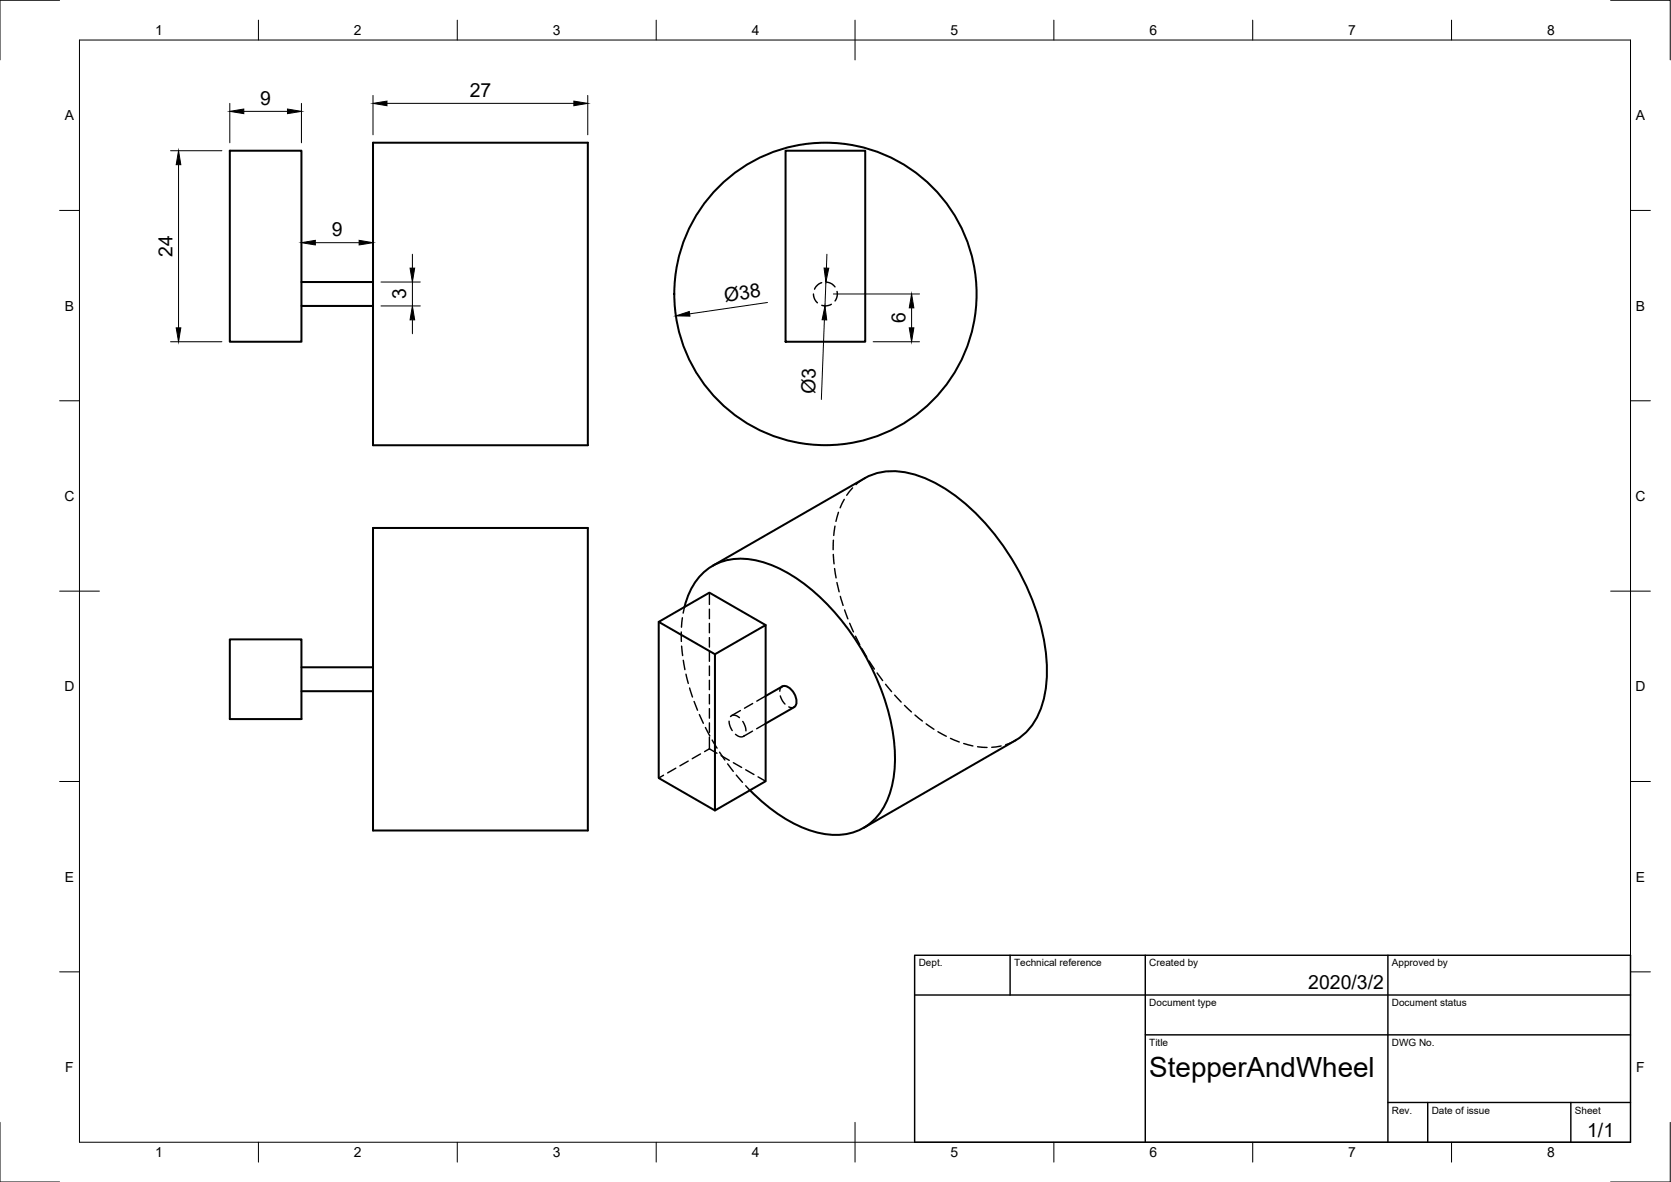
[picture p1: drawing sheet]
<svg xmlns="http://www.w3.org/2000/svg" width="420mm" height="297mm" viewBox="0 0 420 297" stroke-linecap="round" stroke-linejoin="round" font-family="sans-serif">
<!-- layer: S -->
<g fill="none" stroke="#000" stroke-width=".51">
<path d="M57.8 37.9h18v48h-18zM93.8 35.9h54v76h-54zM197.5 37.9h20.1v48h-20.1zM75.8 70.9h18M75.8 76.9h18M93.8 132.7h54v76h-54zM165.6 156.3v39.2l14.2 8.2M172.1 152.5a14.7 14.7 0 0 1 11.1-11.8 23.3 23.3 0 0 1 16.8 4.5 60.7 60.7 0 0 1 23.4 33.8 36.1 36.1 0 0 1 .1 21.2 13.9 13.9 0 0 1-16.5 9.3 35.4 35.4 0 0 1-18.4-10.9M179.2 142.2l38.2-22a16.2 16.2 0 0 1 13.4-.7 43.9 43.9 0 0 1 20 15.7 58.1 58.1 0 0 1 12.4 33.5 22.5 22.5 0 0 1-4.1 14.2l-2.4 2.2-1.4 .9-38.2 22.1M192.5 157.1l-14.1-8.2-12.8 7.4 14.2 8.1M57.8 160.7h18v20h-18zM75.8 167.7h18"/>
<path d="M75.8 173.7h18M179.8 164.4l12.7-7.3v39.2l-12.7 7.4zM192.5 174.9l4.2-2.4a2.98 2.98 0 0 1 3.3 2.4 2.29 2.29 0 0 1-.3 2.8l-7.2 4.1"/>
<circle cx="207.6" cy="73.9" r="38"/>
</g>
<g fill="none" stroke="#000" stroke-width=".36">
<path d="M204.5 73.9l.4 1.4 .6 .8M206.6 71l-1.1 .7-.7 1M207.8 70.9l1.4 .5 .8 .7M209 76.5l-1.2 .4-1.2-.2M210.5 73.2v1.2l-.5 1.2M209.5 139.3l.2 2.4M209.5 135.7v2.4M210 132.2l-.4 2.4M210.8 128.7l-.6 2.3M212.3 125.5l-1.1 2.1M214.4 122.6l-1.5 1.9M217.4 120.2l-2.2 1.6"/>
<path d="M171.3 158.8v2.4M171.6 155.2l-.3 2.4M172.1 152.6l-.3 1.5M178.4 148.9v3M178.4 153.1v2.4M178.4 156.7v2.3M209.8 142.9l.4 2.3M210.4 146.4l.6 2.3M211.3 149.9l.7 2.3M212.4 153.3l.8 2.2M213.6 156.6l1 2.2M215.1 159.9l1.1 2.1"/>
<path d="M171.4 162.4l.2 2.3M171.8 165.9l.4 2.4M172.5 169.4l.6 2.4M173.4 172.9l.7 2.3M174.5 176.3l.9 2.2M175.9 179.6l.9 2.2M178.4 160.2v2.4M178.4 163.8v2.4M178.4 167.4v2.4M178.4 170.9v2.4M178.4 174.5v2.4M178.4 178.1v2.4"/>
<path d="M186.2 178.6l-2.3 1.2M189.3 176.8l-2.1 1.2M192.5 174.9l-2.2 1.3M196.2 174.9l.6 1.3 .6 .7M196.7 172.5l-.4 .4-.2 .8M198.3 177.6l.8 .2 .6-.1M216.7 163.1l1.2 2M218.5 166.1l1.4 2M220.5 169.1l1.4 1.9M222.7 172l1.5 1.8M225 174.7l1.6 1.7M227.4 177.3l1.8 1.6"/>
<path d="M230.1 179.7l1.8 1.5M166.8 194.8l-1.2 .7M169.9 193l-2 1.2M173 191.3l-2 1.2M176.1 189.5l-2 1.2M177.4 182.8l1.1 2.1M178.4 181.7v2.4M178.4 185.2v3M178.4 188.2l1.9 1.1M178.4 188.2l-1.2 .7M179.1 186l1.2 2M180.9 189l1.4 2"/>
<path d="M181.3 189.9l2.1 1.2M182.9 192l1.5 1.9M183.3 181.2l.3 1.3 .5 1.1M183.7 180.1a1.54 1.54 0 0 1 2.2 .2M184.4 191.7l2.1 1.2M184.9 184.5a1.53 1.53 0 0 0 2.3 .3M185.1 194.8l1.6 1.8M186.8 181.3l.5 1.1 .3 1.3M187.5 197.5l1.1 1.1M187.5 193.4l2.1 1.2M189.2 183.7l-2.3 1.3M190.6 195.2l1.9 1.1"/>
<path d="M192.5 181.8l-2.3 1.3M232.9 181.9l1.9 1.4M235.8 183.9l2.1 1.1M239 185.6l2.2 .9M242.3 186.8l2.3 .7M245.8 187.6l2.4 .2M251.7 187.5l-2.3 .3M255.3 186.1l-2.4 1"/>
</g>
<!-- layer: Border -->
<g fill="none" stroke="#000" stroke-width=".25">
<path d="M15 .1h-15v15M20 10.1h390v276.9h-390zM65 5.1v5M115 5.1v5M165 5.1v5M215 5.1v10M265 5.1v5M315 5.1v5M365 5.1v5M405 .1h15v15M15 52.9h5M410 52.9h5"/>
<path d="M15 100.7h5M410 100.7h5M15 148.6h10M405 148.6h10M15 196.4h5M410 196.4h5M15 244.2h5M410 244.2h5M0 282.1v14.9h15M65 287v5M115 287v5M165 287v5"/>
<path d="M215 282.1v9.9M265 287v5M315 287v5M365 287v5M420 282.1v14.9h-15"/>
</g>
<!-- layer: TitleBlock -->
<path d="M230 240.1h180v46.9h-180zM230 250h180M254 240.1v9.9M288 240.1v46.9M349 240.1v46.9M288 260.1h122M349 277.1h61M359 277.1v9.9M395 277.1v9.9" fill="none" stroke="#000" stroke-width=".36"/>
<!-- layer: Dimensions -->
<g fill="none" stroke="#000" stroke-width=".25">
<path d="M42.9 37.9h12.9M57.8 26v9.9M61.3 28h11M75.8 26v9.9M93.8 24v9.9M97.3 26h47M147.8 24v9.9M44.9 41.4v41M75.8 59v9.9M93.8 59v9.9M79.3 61h11M95.8 76.9h9.9"/>
<path d="M95.8 70.9h9.9M103.7 63.9v3.5M103.7 70.9v6M193 76l-19.6 2.9M207.7 70.9l-.3 6M207.9 63.9l-.1 3.5M209.5 73.9h21.7M229.2 77.4v5M42.9 85.9h12.9M103.7 80.4v3.5M207.3 80.4l-.8 20M219.5 85.9h11.7"/>
</g>
<g fill="#000" stroke="#000" stroke-width=".25">
<path d="M57.8 28l3.5-.6v1.2zM72.3 27.4l3.5 .6-3.5 .6zM93.8 26l3.5-.6v1.2zM144.3 25.4l3.5 .6-3.5 .6zM44.9 37.9l.6 3.5h-1.2zM75.8 61l3.5-.6v1.2zM90.3 60.4l3.5 .6-3.5 .6zM103.1 67.4h1.2l-.6 3.5zM169.9 79.4l3.4-1.1 .2 1.1zM207.2 67.4h1.2l-.7 3.5zM229.2 73.9l.6 3.5h-1.2zM44.3 82.4h1.2l-.6 3.5z"/>
<path d="M103.7 76.9l.6 3.5h-1.2zM207.4 76.9l.5 3.5h-1.2zM228.6 82.4h1.2l-.6 3.5z"/>
</g>
<text font-size="7" x="289" y="270.6">StepperAndWheel</text>
<g font-size="4.9">
<text x="65.4" y="26.4">9</text>
<text x="118.1" y="24.5">27</text>
<text x="83.4" y="59.4">9</text>
<text x="43.4" y="64.5" transform="rotate(-90 43.4 64.5)">24</text>
<text x="102.1" y="75.2" transform="rotate(-90 102.1 75.2)">3</text>
<text x="182.3" y="75.9" transform="rotate(-8 182.3 75.9)">Ø38</text>
<text x="227.6" y="81.2" transform="rotate(-90 227.6 81.2)">6</text>
<text x="204.9" y="99" transform="rotate(-88 204.9 99)">Ø3</text>
<text x="329" y="248.5">2020/3/2</text>
<text x="399.1" y="285.7">1/1</text>
</g>
<g font-size="3.5">
<text x="39" y="8.8">1</text>
<text x="89" y="8.8">2</text>
<text x="139" y="8.8">3</text>
<text x="189" y="8.8">4</text>
<text x="239" y="8.8">5</text>
<text x="289" y="8.8">6</text>
<text x="339" y="8.8">7</text>
<text x="389" y="8.8">8</text>
<text x="16.3" y="30.2">A</text>
<text x="411.3" y="30.2">A</text>
<text x="16.3" y="78">B</text>
<text x="411.3" y="78">B</text>
<text x="16.2" y="125.9">C</text>
<text x="411.2" y="125.9">C</text>
<text x="16.2" y="173.7">D</text>
<text x="411.2" y="173.7">D</text>
<text x="16.3" y="221.6">E</text>
<text x="411.3" y="221.6">E</text>
<text x="16.4" y="269.4">F</text>
<text x="411.4" y="269.4">F</text>
<text x="39" y="290.8">1</text>
<text x="89" y="290.8">2</text>
<text x="139" y="290.8">3</text>
<text x="189" y="290.8">4</text>
<text x="239" y="290.8">5</text>
<text x="289" y="290.8">6</text>
<text x="339" y="290.8">7</text>
<text x="389" y="290.8">8</text>
</g>
<g font-size="2.5">
<text x="231" y="242.9">Dept.</text>
<text x="255" y="242.9">Technical reference</text>
<text x="289" y="242.9">Created by</text>
<text x="350" y="242.9">Approved by</text>
<text x="289" y="252.8">Document type</text>
<text x="350" y="252.8">Document status</text>
<text x="289" y="262.9">Title</text>
<text x="350" y="262.9">DWG No.</text>
<text x="350" y="279.9">Rev.</text>
<text x="360" y="279.9">Date of issue</text>
<text x="396" y="279.9">Sheet</text>
</g>
</svg>
